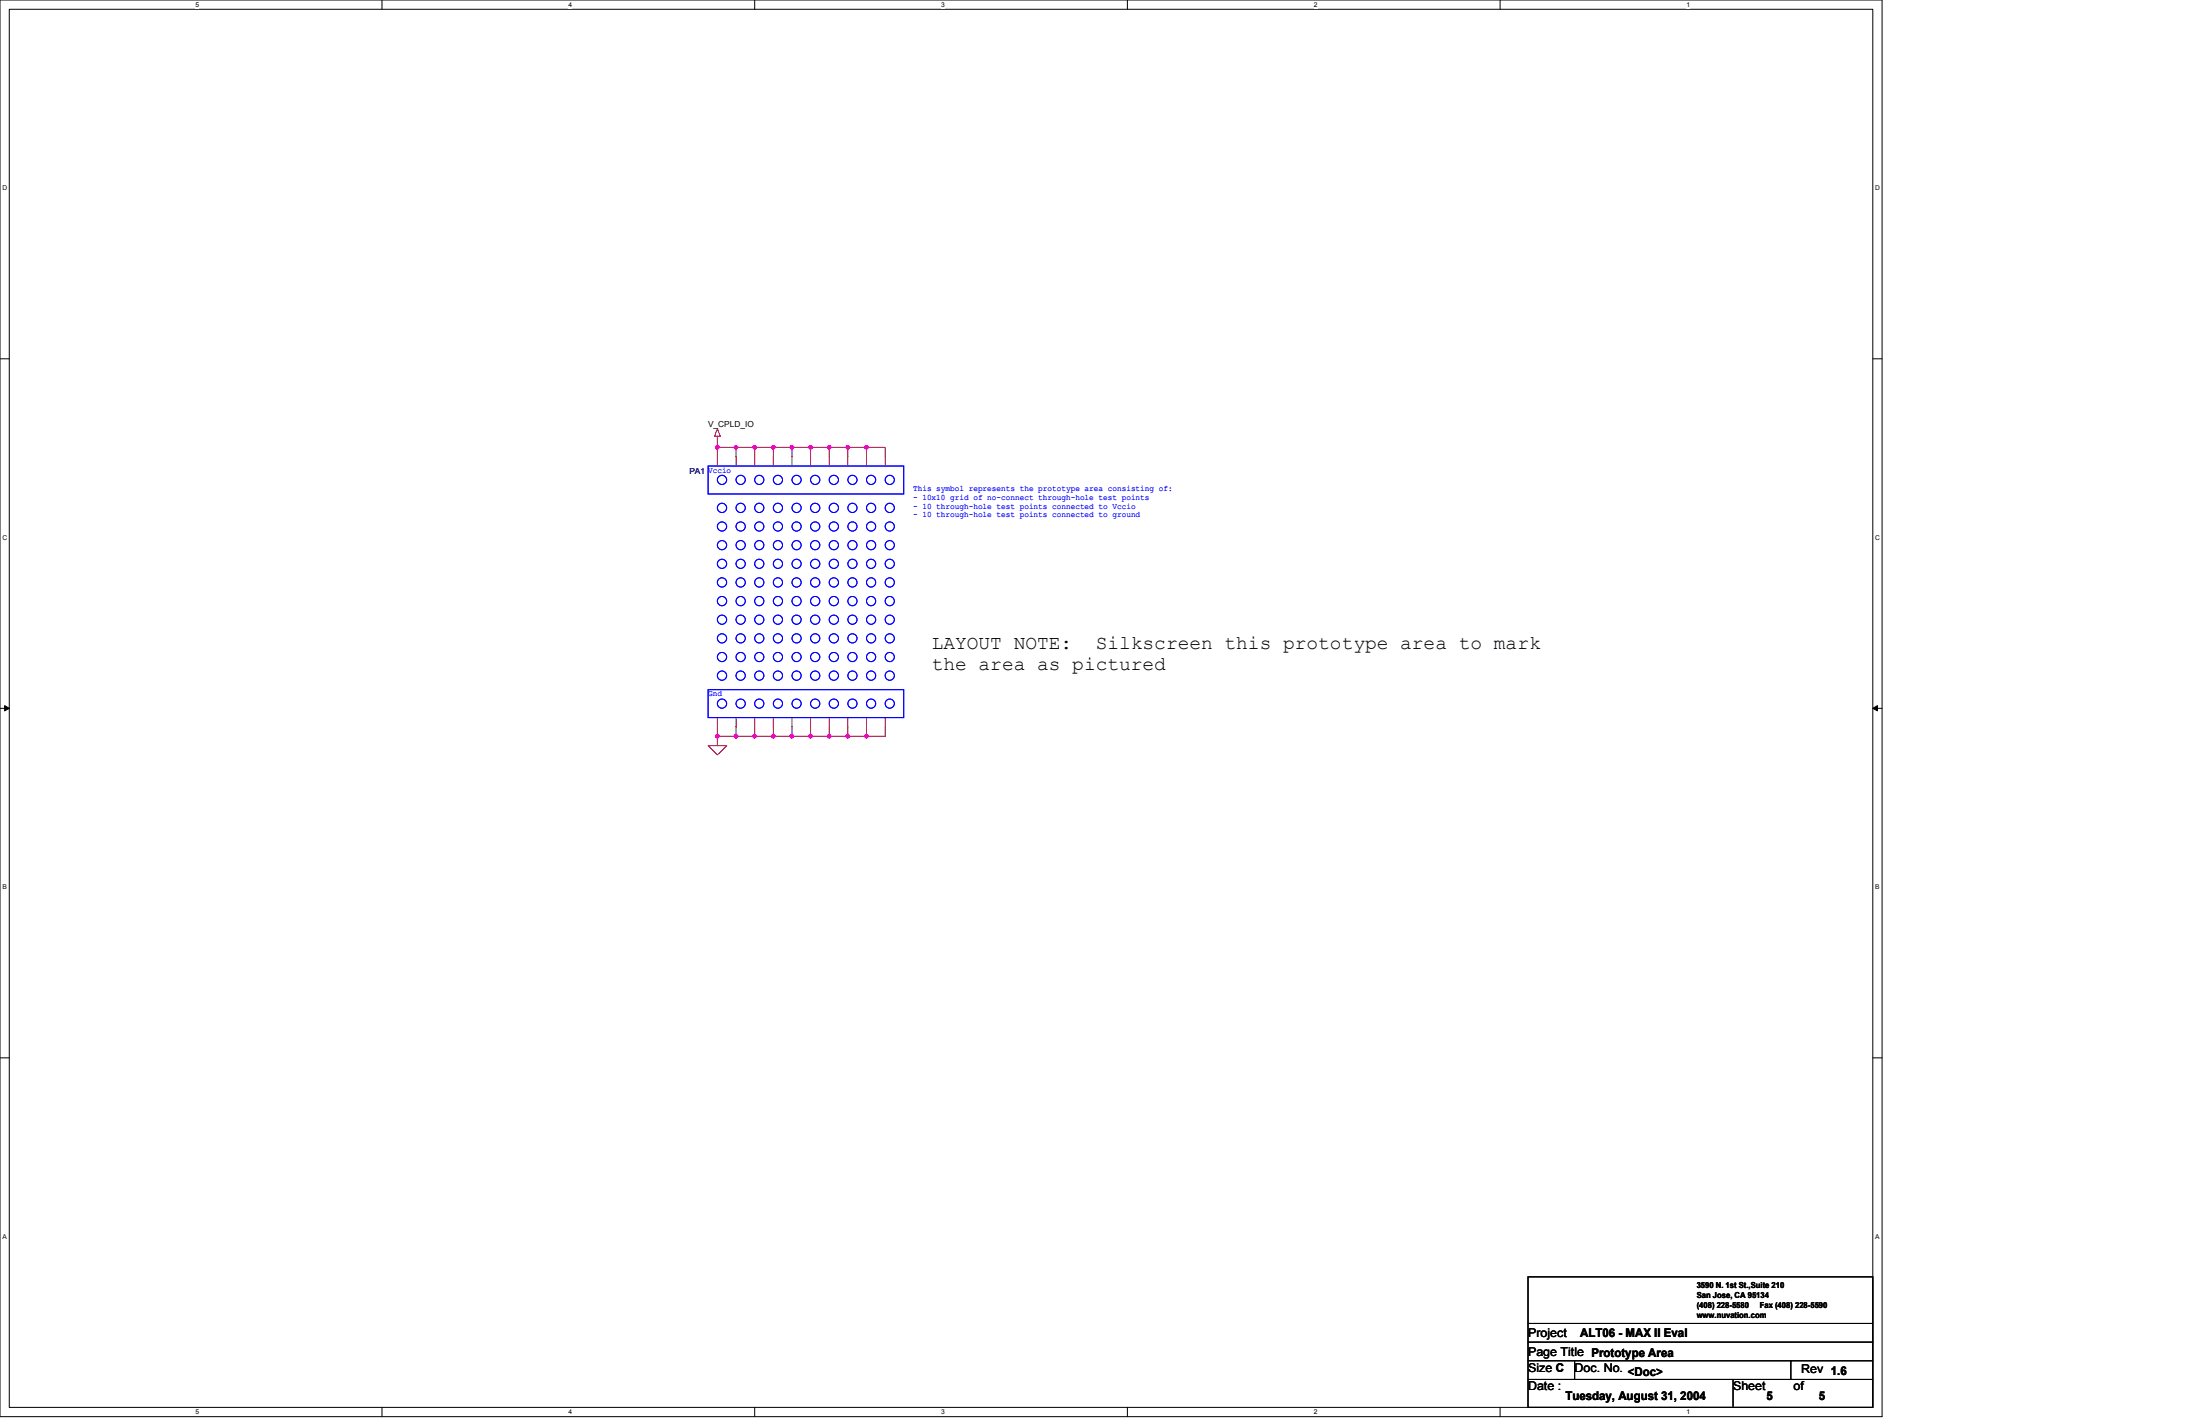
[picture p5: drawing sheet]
<svg xmlns="http://www.w3.org/2000/svg" width="432mm" height="279mm" viewBox="0 0 432 279" stroke-linecap="round" stroke-linejoin="round" font-family="sans-serif">
<path d="M0 0h369.4v278h-369.4zM1.8 1.8h365.8v274.3h-365.8z" fill="none" stroke="#000" stroke-width=".2"/>
<g fill="#fff">
<path d="M38.4 .2h.7v1.5h-.7z"/>
<path d="M38.4 276.3h.7v1.5h-.7z"/>
</g>
<path d="M75 0v1.8M75 276.1v1.9" fill="none" stroke="#000" stroke-width=".2"/>
<g fill="#fff">
<path d="M111.5 .2h.8v1.5h-.8z"/>
<path d="M111.5 276.3h.8v1.5h-.8z"/>
</g>
<path d="M148.1 0v1.8M148.1 276.1v1.9" fill="none" stroke="#000" stroke-width=".2"/>
<g fill="#fff">
<path d="M184.7 .2h.7v1.5h-.7z"/>
<path d="M184.7 276.3h.7v1.5h-.7z"/>
</g>
<path d="M221.3 0v1.8M221.3 276.1v1.9" fill="none" stroke="#000" stroke-width=".2"/>
<g fill="#fff">
<path d="M257.9 .2h.7v1.5h-.7z"/>
<path d="M257.9 276.3h.7v1.5h-.7z"/>
</g>
<path d="M294.4 0v1.8M294.4 276.1v1.9" fill="none" stroke="#000" stroke-width=".2"/>
<g fill="#fff">
<path d="M331 .2h.7v1.5h-.7z"/>
<path d="M331 276.3h.7v1.5h-.7z"/>
<path d="M.5 36.1h.9v1.5h-.9z"/>
<path d="M368 36.1h1v1.5h-1z"/>
<path d="M.5 104.7h.9v1.5h-.9z"/>
<path d="M368 104.7h1v1.5h-1z"/>
</g>
<path d="M0 70.4h1.8M367.6 70.4h1.8" fill="none" stroke="#000" stroke-width=".2"/>
<g fill="#fff">
<path d="M.5 173.3h.8v1.4h-.8z"/>
<path d="M368 173.3h.9v1.4h-.9z"/>
</g>
<path d="M0 139h1.8M367.6 139h1.8" fill="none" stroke="#000" stroke-width=".2"/>
<path d="M.9 138.5l.9 .5-.9 .5zM367.6 139l.9-.5v1z" fill="#000" stroke="#000" stroke-width=".2"/>
<g fill="#fff">
<path d="M.5 241.9h.8v1.4h-.8z"/>
<path d="M368 241.9h.9v1.4h-.9z"/>
</g>
<path d="M0 207.6h1.8M367.6 207.6h1.8M299.9 250.5h67.7v25.6h-67.7zM299.9 259.7h67.7M299.9 267h67.7M299.9 270.7h67.7M299.9 263.3h67.7M309.1 267v3.7M340.1 270.7v5.2M351.5 267v3.7" fill="none" stroke="#000" stroke-width=".2"/>
<g fill="none" stroke="#800040" stroke-width=".2">
<path d="M140.8 87.8h3.7v1.8M140.8 85.9v3.7M144.5 87.8h3.6v1.8M148.1 87.8h3.7v1.8M151.8 87.8h3.6v1.8M155.4 87.8h3.7v1.8M159.1 87.8h3.7v1.8M162.8 87.8h3.6M166.4 87.8h3.7v1.8M166.4 87.8v1.8M170.1 87.8h3.6v1.8M140.8 142.6v1.9h3.7"/>
<path d="M140.8 144.5v1.8M144.5 142.6v1.9M144.5 144.5h7.3M148.1 142.6v1.9M151.8 142.6v1.9M155.4 142.6v1.9h-3.6M155.4 144.5h3.7M159.1 142.6v1.9M162.8 142.6v1.9h-3.7M162.8 144.5h3.6M166.4 142.6v1.9M170.1 142.6v1.9h-3.7"/>
<path d="M173.7 142.6v1.9h-3.6"/>
</g>
<g fill="#f0f" stroke="#f0f" stroke-width=".2">
<circle cx="140.8" cy="87.8" r=".36"/>
<circle cx="144.4" cy="87.8" r=".35"/>
<circle cx="148.1" cy="87.8" r=".35"/>
<circle cx="151.8" cy="87.8" r=".35"/>
<circle cx="155.4" cy="87.8" r=".36"/>
<circle cx="159.1" cy="87.8" r=".36"/>
<circle cx="162.7" cy="87.8" r=".35"/>
<circle cx="166.4" cy="87.8" r=".35"/>
<circle cx="170.1" cy="87.8" r=".35"/>
<circle cx="140.8" cy="144.4" r=".36"/>
<circle cx="144.4" cy="144.4" r=".35"/>
<circle cx="148.1" cy="144.4" r=".35"/>
<circle cx="151.8" cy="144.4" r=".35"/>
<circle cx="155.4" cy="144.4" r=".36"/>
<circle cx="159.1" cy="144.4" r=".36"/>
<circle cx="162.7" cy="144.4" r=".35"/>
<circle cx="166.4" cy="144.4" r=".35"/>
<circle cx="170.1" cy="144.4" r=".35"/>
</g>
<g fill="none" stroke="#f00" stroke-width=".2">
<path d="M140.8 84.1l.6 1.5h-1.1zM140.8 85.6v.3M140.8 89.6v1.8M144.5 89.6v1.8M148.1 89.6v1.8M151.8 89.6v1.8M155.4 89.6v1.8M159.1 89.6v1.8M162.8 89.6v1.8M166.4 89.6v1.8M170.1 89.6v1.8M173.7 89.6v1.8"/>
<path d="M139 146.3h3.6l-1.8 1.8zM140.8 140.8v1.8M144.5 140.8v1.8M148.1 140.8v1.8M151.8 140.8v1.8M155.4 140.8v1.8M159.1 140.8v1.8M162.8 140.8v1.8M166.4 140.8v1.8M170.1 140.8v1.8M173.7 140.8v1.8"/>
</g>
<g fill="none" stroke="#00f" stroke-width=".2">
<path d="M139 91.4h38.4v5.5h-38.4zM139 135.3h38.4v5.5h-38.4z"/>
<circle cx="141.7" cy="99.6" r=".91"/>
<circle cx="141.7" cy="94.2" r=".9"/>
<circle cx="145.4" cy="99.6" r=".91"/>
<circle cx="145.4" cy="94.2" r=".9"/>
<circle cx="149" cy="99.6" r=".9"/>
<circle cx="149" cy="94.2" r=".9"/>
<circle cx="152.7" cy="99.6" r=".9"/>
<circle cx="152.7" cy="94.2" r=".9"/>
<circle cx="156.3" cy="99.6" r=".9"/>
<circle cx="156.3" cy="94.2" r=".9"/>
<circle cx="160" cy="99.6" r=".91"/>
<circle cx="160" cy="94.2" r=".9"/>
<circle cx="163.7" cy="99.6" r=".91"/>
<circle cx="163.7" cy="94.2" r=".9"/>
<circle cx="167.3" cy="99.6" r=".9"/>
<circle cx="167.3" cy="94.2" r=".9"/>
<circle cx="171" cy="99.6" r=".9"/>
<circle cx="171" cy="94.2" r=".9"/>
<circle cx="174.6" cy="99.6" r=".9"/>
<circle cx="174.6" cy="94.2" r=".9"/>
<circle cx="141.7" cy="117.9" r=".91"/>
<circle cx="141.7" cy="114.3" r=".91"/>
<circle cx="141.7" cy="110.6" r=".9"/>
<circle cx="141.7" cy="107" r=".9"/>
<circle cx="141.7" cy="103.3" r=".9"/>
<circle cx="145.4" cy="114.3" r=".91"/>
<circle cx="145.4" cy="117.9" r=".91"/>
<circle cx="145.4" cy="110.6" r=".9"/>
<circle cx="145.4" cy="107" r=".9"/>
<circle cx="145.4" cy="103.3" r=".9"/>
<circle cx="149" cy="117.9" r=".9"/>
<circle cx="149" cy="114.3" r=".9"/>
<circle cx="149" cy="110.6" r=".9"/>
<circle cx="149" cy="107" r=".9"/>
<circle cx="149" cy="103.3" r=".9"/>
<circle cx="152.7" cy="117.9" r=".9"/>
<circle cx="152.7" cy="114.3" r=".9"/>
<circle cx="152.7" cy="107" r=".9"/>
<circle cx="152.7" cy="110.6" r=".9"/>
<circle cx="152.7" cy="103.3" r=".9"/>
<circle cx="156.3" cy="117.9" r=".9"/>
<circle cx="156.3" cy="114.3" r=".9"/>
<circle cx="156.3" cy="110.6" r=".9"/>
<circle cx="156.3" cy="107" r=".9"/>
<circle cx="156.3" cy="103.3" r=".9"/>
<circle cx="160" cy="117.9" r=".91"/>
<circle cx="160" cy="114.3" r=".91"/>
<circle cx="160" cy="107" r=".9"/>
<circle cx="160" cy="110.6" r=".9"/>
<circle cx="160" cy="103.3" r=".9"/>
<circle cx="163.7" cy="114.3" r=".91"/>
<circle cx="163.7" cy="117.9" r=".91"/>
<circle cx="163.7" cy="110.6" r=".9"/>
<circle cx="163.7" cy="107" r=".9"/>
<circle cx="163.7" cy="103.3" r=".9"/>
<circle cx="167.3" cy="117.9" r=".9"/>
<circle cx="167.3" cy="114.3" r=".9"/>
<circle cx="167.3" cy="110.6" r=".9"/>
<circle cx="167.3" cy="107" r=".9"/>
<circle cx="167.3" cy="103.3" r=".9"/>
<circle cx="171" cy="114.3" r=".9"/>
<circle cx="171" cy="117.9" r=".9"/>
<circle cx="171" cy="110.6" r=".9"/>
<circle cx="171" cy="107" r=".9"/>
<circle cx="171" cy="103.3" r=".9"/>
<circle cx="174.6" cy="114.3" r=".9"/>
<circle cx="174.6" cy="117.9" r=".9"/>
<circle cx="174.6" cy="110.6" r=".9"/>
<circle cx="174.6" cy="107" r=".9"/>
<circle cx="174.6" cy="103.3" r=".9"/>
<circle cx="141.7" cy="132.6" r=".91"/>
<circle cx="141.7" cy="138.1" r=".9"/>
<circle cx="141.7" cy="128.9" r=".9"/>
<circle cx="141.7" cy="121.6" r=".9"/>
<circle cx="141.7" cy="125.3" r=".9"/>
<circle cx="145.4" cy="132.6" r=".91"/>
<circle cx="145.4" cy="138.1" r=".9"/>
<circle cx="145.4" cy="128.9" r=".9"/>
<circle cx="145.4" cy="121.6" r=".9"/>
<circle cx="145.4" cy="125.3" r=".9"/>
<circle cx="149" cy="132.6" r=".9"/>
<circle cx="149" cy="138.1" r=".9"/>
<circle cx="149" cy="128.9" r=".9"/>
<circle cx="149" cy="121.6" r=".9"/>
<circle cx="149" cy="125.2" r=".9"/>
<circle cx="152.7" cy="132.6" r=".9"/>
<circle cx="152.7" cy="138.1" r=".9"/>
<circle cx="152.7" cy="128.9" r=".9"/>
<circle cx="152.7" cy="121.6" r=".9"/>
<circle cx="152.7" cy="125.2" r=".9"/>
<circle cx="156.3" cy="132.6" r=".9"/>
<circle cx="156.3" cy="138.1" r=".9"/>
<circle cx="156.3" cy="128.9" r=".9"/>
<circle cx="156.3" cy="121.6" r=".9"/>
<circle cx="156.3" cy="125.2" r=".9"/>
<circle cx="160" cy="132.6" r=".91"/>
<circle cx="160" cy="138.1" r=".9"/>
<circle cx="160" cy="128.9" r=".9"/>
<circle cx="160" cy="121.6" r=".9"/>
<circle cx="160" cy="125.3" r=".9"/>
<circle cx="163.7" cy="132.6" r=".91"/>
<circle cx="163.7" cy="138.1" r=".9"/>
<circle cx="163.7" cy="128.9" r=".9"/>
<circle cx="163.7" cy="121.6" r=".9"/>
<circle cx="163.7" cy="125.3" r=".9"/>
<circle cx="167.3" cy="132.6" r=".9"/>
<circle cx="167.3" cy="138.1" r=".9"/>
<circle cx="167.3" cy="128.9" r=".9"/>
<circle cx="167.3" cy="121.6" r=".9"/>
<circle cx="167.3" cy="125.2" r=".9"/>
<circle cx="171" cy="132.6" r=".9"/>
<circle cx="171" cy="138.1" r=".9"/>
<circle cx="171" cy="128.9" r=".9"/>
<circle cx="171" cy="121.6" r=".9"/>
<circle cx="171" cy="125.2" r=".9"/>
<circle cx="174.6" cy="132.6" r=".9"/>
<circle cx="174.6" cy="138.1" r=".9"/>
<circle cx="174.6" cy="128.9" r=".9"/>
<circle cx="174.6" cy="121.6" r=".9"/>
<circle cx="174.6" cy="125.2" r=".9"/>
</g>
<g font-size="3.8">
<text x="182.9" y="127.4">LAYOUT NOTE:</text>
<text x="182.9" y="131.5">the area as pictured</text>
<text x="215.1" y="127.4">Silkscreen this prototype area to mark</text>
</g>
<g font-size="2.4">
<text x="299.9" y="262.3">Project</text>
<text x="310.2" y="262.4">ALT06 - MAX II Eval</text>
<text x="299.9" y="266">Page Title Prototype Area</text>
<text x="299.9" y="269.1">Size C</text>
<text x="309.1" y="269.1">Doc. No.</text>
<text x="319.5" y="269.9">&lt;Doc&gt;</text>
<text x="353.5" y="269.3">Rev 1.6</text>
<text x="299.9" y="272.8">Date :</text>
<text x="307.2" y="274.7">Tuesday, August 31, 2004</text>
<text x="340.1" y="272.8">Sheet</text>
<text x="346.7" y="274.7">5</text>
<text x="352" y="272.8">of</text>
<text x="357" y="274.7">5</text>
</g>
<g font-size="1.6">
<text x="139" y="83.8">V_CPLD_IO</text>
<text x="333" y="252.8">3590 N. 1st St.,Suite 210</text>
<text x="333" y="254.7">San Jose, CA 95134</text>
<text x="333" y="256.7">(408) 228-5580</text>
<text x="345.4" y="256.7">Fax (408) 228-5590</text>
<text x="333" y="258.6">www.nuvation.com</text>
</g>
<text font-size="1.6" fill="#000080" x="135.3" y="92.9">PA1</text>
<g font-size="1.6" fill="#00f">
<text x="139" y="92.7">Vccio</text>
<text x="179.2" y="96.4">This symbol represents the prototype area consisting of:</text>
<text x="179.2" y="98.1">- 10x10 grid of no-connect through-hole test points</text>
<text x="179.2" y="99.8">- 10 through-hole test points connected to Vccio</text>
<text x="179.2" y="101.5">- 10 through-hole test points connected to ground</text>
<text x="139" y="136.6">Gnd</text>
</g>
<g font-size="1.3">
<text x="38.4" y="1.4">5</text>
<text x="111.5" y="1.4">4</text>
<text x="184.7" y="1.4">3</text>
<text x="257.9" y="1.4">2</text>
<text x="331" y="1.4">1</text>
<text x=".5" y="37.3">D</text>
<text x="368" y="37.3">D</text>
<text x=".5" y="105.9">C</text>
<text x="368" y="105.9">C</text>
<text x=".5" y="174.5">B</text>
<text x="368" y="174.5">B</text>
<text x=".5" y="243">A</text>
<text x="368" y="243">A</text>
<text x="38.4" y="277.5">5</text>
<text x="111.5" y="277.5">4</text>
<text x="184.7" y="277.5">3</text>
<text x="257.9" y="277.5">2</text>
<text x="331" y="277.5">1</text>
</g>
</svg>
